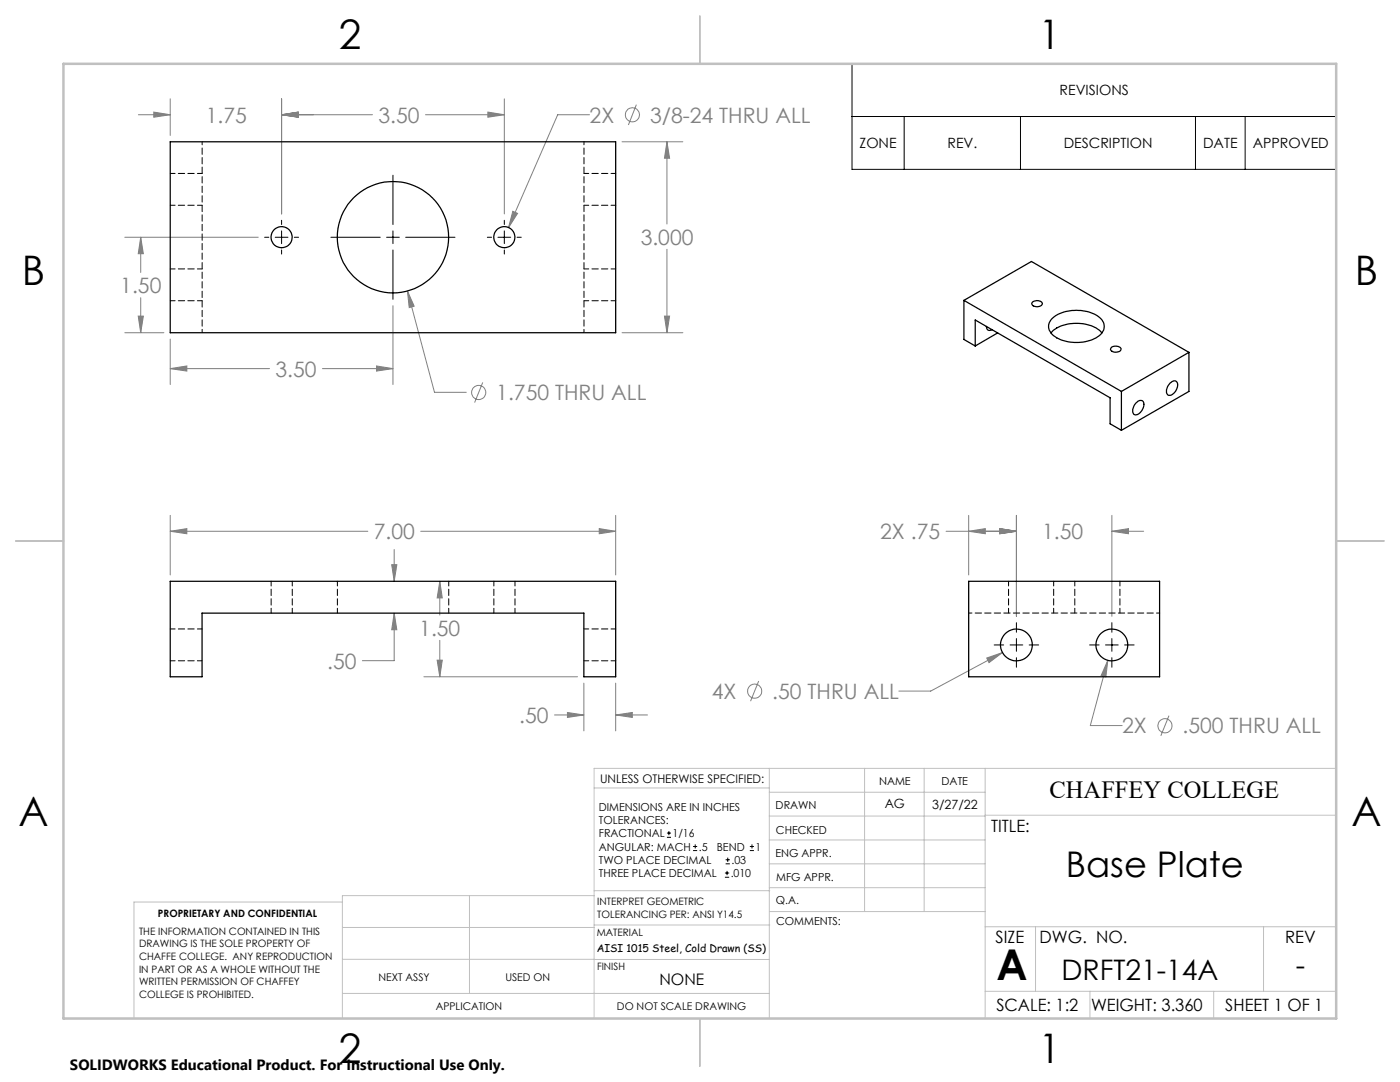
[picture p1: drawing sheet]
<svg xmlns="http://www.w3.org/2000/svg" width="279mm" height="216mm" viewBox="0 0 279 216" stroke-linecap="round" stroke-linejoin="round" font-family="sans-serif">
<g fill="none" stroke="#808080" stroke-width=".2">
<path d="M34 19.7v7.3M56.2 19.7v23M100.6 19.7v23M27.6 22.9h6.4M30.7 22.4l3.3 .5-3.3 .5zM56.2 22.9l3.3-.5v1zM56.2 22.9h18.1M84.9 22.9h15.7M97.4 22.4l3.2 .5-3.2 .5zM117.7 22.9h-6.4l-9.8 22.5M124.1 28.3h12.2M127 20.9l-1.6 4"/>
<path d="M133.1 28.3l.5 3.3h-1zM133.1 28.3v16.4M24.9 47.3h26.6M28.1 47.3v7.1M28.1 59.4v7M28.1 47.3l.5 3.3h-1zM81.3 58.1l1.4 3-1 .3zM81.3 58.1l5.4 20.2h6.4M102.3 42.2l1 .4-1.8 2.8zM133.1 49.7v16.7M24.9 66.4h7.8M27.6 63.1h1l-.5 3.3z"/>
<path d="M34 73.6l3.3-.6v1zM34 67.7v9M34 73.6h19.8M64.3 73.6h14.1M75.1 73l3.3 .6-3.3 .4zM78.4 61v15.7M96.3 76.3l-1.6 4M124.1 66.4h12.2M132.6 63.1h1l-.5 3.3zM34 106l3.3-.5v1zM34 102.8v11.9M34 106h39.4"/>
<path d="M78.2 112.7h1l-.5 3.3zM78.7 109.6v6.4M84 106h38.9M87.8 116l.5 3.3h-1.1zM87.8 116v6.7M119.6 105.5l3.3 .5-3.3 .5zM122.9 102.8v11.9M188.8 106h14M193.3 106l3.3-.5v1zM193.3 102.8v11.9M199.5 105.5l3.3 .5-3.3 .5zM202.8 102.8v20.2"/>
<path d="M221.9 106l3.3-.5v1zM221.9 106h6.3M221.9 102.8v20.2M78.7 122.3l.5 3.4h-1zM78.7 122.3v9.5h-6.4M84.6 135h30.7M87.2 131.7h1.1l-.5 3.3zM87.8 127.8v7.2M116.5 136.3v9.5M122.9 136.3v9.5M151.4 135.9l-1.6 4M196.9 131.3l3.2-1.1-2.7 2z"/>
<path d="M200.1 130.2l-14.4 7.7h-6.3M221.1 131.8l-.4 3.3-1-.3zM221.1 131.8l-3.5 13h6.3M110.7 142.7h5.8M113.2 142.2l3.3 .5-3.3 .5zM122.9 142.7l3.3-.5v1zM122.9 142.7h6.3M233.3 142.8l-1.6 4"/>
<circle cx="126.2" cy="22.9" r="1.41"/>
<circle cx="95.5" cy="78.3" r="1.41"/>
<circle cx="150.6" cy="137.9" r="1.41"/>
<circle cx="232.5" cy="144.8" r="1.4"/>
</g>
<g fill="none" stroke="#000" stroke-width=".2">
<path d="M170 12.7h96.7v21.1h-96.7zM78.4 35v9.8M170 23.2h96.7M180.4 23.2v10.6M203.7 23.2v10.6M238.6 23.2v10.6M248.5 23.2v10.6M52.8 47.3h.9M54.9 47.3h2.6M56.2 44v.8M56.2 46.1v2.5M56.2 49.9v.8"/>
<path d="M58.7 47.3h.9M66 47.3h9.9M77.2 47.3h2.5M78.4 46.1v2.5M78.4 49.9v9.8M81 47.3h9.8M97.3 47.3h.8M99.4 47.3h2.5M100.6 44v.8M100.6 46.1v2.5M100.6 49.9v.8M103.2 47.3h.8"/>
<path d="M198.4 128.7h1.9M201.6 128.7h2.5M202.8 124.2v2M202.8 127.4v2.6M202.8 131.2v1.9M205.4 128.7h1.9M217.5 128.7h1.9M220.6 128.7h2.6M221.9 124.2v2M221.9 127.4v2.6M221.9 131.2v1.9M224.4 128.7h1.9"/>
<path d="M133.1 167.1h.8M133.1 166.2h.8M133.5 165.8v.9M138.3 169.7h.8M138.3 168.9h.8M138.7 168.5v.8M144.7 175h.8M144.7 174.2h.8M144.8 172.4h.9M144.8 171.6h.9M145.1 173.8v.8M145.2 171.1v.9"/>
<path d="M149.6 169.7h.9M149.6 168.9h.9M150.1 168.5v.8"/>
</g>
<g fill="none" stroke="#c0c0c0" stroke-width=".2">
<path d="M118.6 157.2h34.9M153.5 153.3v49.9M153.5 158.1h43.1M172.5 153.3v28.6M184.4 153.3v28.6M196.6 153.3v49.9M266.7 153.3h-148.1v49.9M68.3 180h-41.6v23.2M93.7 178.7v19.5M118.6 178.7h-50.3v24.5M118.6 177.7h35M153.5 167.6h43.1"/>
<path d="M153.5 162.8h43.1M153.5 172.4h43.1M153.5 177.1h43.1M196.6 162.7h70.1M68.3 198.2h85.2M68.3 191.4l85.2 .1M68.3 185.1h50.3M118.6 184.6h35M153.6 181.9h43M196.6 197.8h70.1M196.6 184.9h70.1M206.7 184.9v12.9"/>
<path d="M217.5 197.8v5.4M242.2 197.8v5.4M252.2 184.9v12.9"/>
</g>
<path d="M139.7 3.2v9.5M3.1 107.9h9.6M266.7 107.9h9.5M139.7 203.2v9.6" fill="none" stroke="#c0c0c0" stroke-width=".25"/>
<path d="M12.7 12.7h254v190.5h-254z" fill="none" stroke="#c0c0c0" stroke-width=".5"/>
<path d="M78.2 112.7h1l-.5 3.3zM78.7 122.3l.5 3.4h-1zM119.6 105.5l3.3 .5-3.3 .5zM34 106l3.3-.5v1zM113.2 142.2l3.3 .5-3.3 .5zM122.9 142.7l3.3-.5v1zM87.2 131.7h1.1l-.5 3.3zM87.8 116l.5 3.3h-1.1zM75.1 73l3.3 .6-3.3 .4zM34 73.6l3.3-.6v1zM28.1 47.3l.5 3.3h-1zM27.6 63.1h1l-.5 3.3zM56.2 22.9l3.3-.5v1zM30.7 22.4l3.3 .5-3.3 .5zM56.2 22.9l3.3-.5v1zM97.4 22.4l3.2 .5-3.2 .5zM132.6 63.1h1l-.5 3.3zM133.1 28.3l.5 3.3h-1zM81.3 58.1l.4 3.3 1-.3zM102.3 42.2l-.8 3.2 1.8-2.8zM196.9 131.3l.5 .9 2.7-2zM199.5 105.5l3.3 .5-3.3 .5zM193.3 106l3.3-.5v1zM199.5 105.5l3.3 .5-3.3 .5zM221.9 106l3.3-.5v1zM221.1 131.8l-1.4 3 1 .3z" fill="#808080"/>
<g fill="none" stroke="#000" stroke-width=".25">
<path d="M34 28.3h88.9v38.1h-88.9zM192.4 59.9l31.4 18.2M192.4 59.9l13.4-7.7 31.5 18.1M192.4 59.9v7.8l2.2 1.3M194.6 69v-5.1l26.9 15.5v5.2l2.3 1.3M196.8 65.1a.7 .7 0 0 0 .4 .8 .7 .7 0 0 0 .8-.1M199.1 66.4l-4.5 2.6M206 60.3l.3-.2a1.23 1.23 0 0 1 1.7 .5 1.25 1.25 0 0 1-2.1 0zM209.7 66.4a7.4 7.4 0 0 1 6.8-1.7 5.9 5.9 0 0 1 3.4 1.7M209.9 63.7a8 8 0 0 1 9.1-.7 2.29 2.29 0 0 1 1.4 2.1 2.29 2.29 0 0 1-1.4 2.1 8.2 8.2 0 0 1-8.9-.4 2.09 2.09 0 0 1-.2-3.1zM221.8 69.3l.7-.2a.94 .94 0 0 1 1.2 .7 1.29 1.29 0 0 1-2.1-.1zM223.8 78.1v7.8"/>
<path d="M233.5 76.4a.81 .81 0 0 1 .8-.4 .81 .81 0 0 1 .7 .4 2.08 2.08 0 0 1-1.7 2.5 1.03 1.03 0 0 1-.4-1.5zM237.3 70.3v7.8l-13.5 7.8M237.3 70.3l-13.5 7.8M226.7 80.5a.92 .92 0 0 1 1.5-.3 2.03 2.03 0 0 1-1.7 2.6 1.27 1.27 0 0 1-.1-1.9zM34 116h88.9v19h-6.4v-12.7h-76.2v12.7h-6.3zM193.3 116h38.1v19h-38.1z"/>
<circle cx="56.2" cy="47.3" r="2.1"/>
<circle cx="78.4" cy="47.3" r="11.1"/>
<circle cx="100.7" cy="47.3" r="2.1"/>
<circle cx="202.9" cy="128.7" r="3.2"/>
<circle cx="221.9" cy="128.7" r="3.2"/>
</g>
<g fill="none" stroke="#000" stroke-width=".2" stroke-dasharray="1.3 .6" stroke-dashoffset=".3">
<path d="M40.3 34.6h-6.3M122.9 34.6h-6.4M34 41h6.3M40.3 53.7h-6.3M116.5 41h6.4M122.9 53.7h-6.4M34 60h6.3M116.5 60h6.4M54.1 116v6.3M67.3 116v6.3M98.6 116v6.3M201.3 116v6.3"/>
<path d="M210.3 116v6.3M34 131.9h6.3M40.3 125.5h-6.3M58.3 122.3v-6.3M89.6 122.3v-6.3M102.8 122.3v-6.3M116.5 131.9h6.4M122.9 125.5h-6.4M214.5 122.3v-6.3M223.5 122.3v-6.3"/>
</g>
<path d="M40.3 66.4v-38.1M116.5 66.4v-38.1M193.3 122.3h38.1" fill="none" stroke="#000" stroke-width=".2" stroke-dasharray="1.3 .6" stroke-dashoffset=".6"/>
<text font-size="8.5" x="198.9" y="195.5">A</text>
<g font-size="8.1">
<text x="67.6" y="9.7">2</text>
<text x="207.3" y="9.7">1</text>
<text x="4.4" y="57">B</text>
<text x="270.4" y="57">B</text>
<text x="3.7" y="164.9">A</text>
<text x="269.7" y="164.9">A</text>
<text x="67.6" y="212.2">2</text>
<text x="207.3" y="212.2">1</text>
</g>
<text font-size="7.1" x="212.7" y="175">Base Plate</text>
<g font-size="5.6">
<text x="211.8" y="195.6">DRFT21-14A</text>
<text x="258.6" y="194.6">-</text>
</g>
<text font-size="4.9" x="209.5" y="159.3">CHAFFEY COLLEGE</text>
<g font-size="4.2" fill="#808080">
<text x="41.1" y="24.5">1.75</text>
<text x="75.5" y="24.5">3.50</text>
<text x="117.7" y="24.4">2X</text>
<text x="129.7" y="24.4">3/8-24 THRU ALL</text>
<text x="127.9" y="48.8">3.000</text>
<text x="24" y="58.5">1.50</text>
<text x="55" y="75.1">3.50</text>
<text x="99.1" y="79.9">1.750 THRU ALL</text>
<text x="74.6" y="107.6">7.00</text>
<text x="175.7" y="107.6">2X .75</text>
<text x="208" y="107.6">1.50</text>
<text x="83.7" y="126.8">1.50</text>
<text x="65.3" y="133.4">.50</text>
<text x="142.1" y="139.4">4X</text>
<text x="154.1" y="139.4">.50 THRU ALL</text>
<text x="103.6" y="144.3">.50</text>
<text x="224" y="146.4">2X</text>
<text x="236" y="146.4">.500 THRU ALL</text>
</g>
<g font-size="3.4">
<text x="197.8" y="166">TITLE:</text>
<text x="198.7" y="188.1">SIZE</text>
<text x="207.5" y="188.1">DWG. NO.</text>
<text x="256.5" y="188.2">REV</text>
<text x="198.8" y="201.7">SCALE: 1:2</text>
<text x="217.7" y="201.8">WEIGHT: 3.360</text>
<text x="244.5" y="201.7">SHEET 1 OF 1</text>
</g>
<text font-size="3.2" x="131.6" y="196.6">NONE</text>
<text font-size="3" x="14" y="213.5">SOLIDWORKS Educational Product. For Instructional Use Only.</text>
<g font-size="2.8">
<text x="211.4" y="19">REVISIONS</text>
<text x="171.5" y="29.6">ZONE</text>
<text x="189.1" y="29.6">REV.</text>
<text x="212.3" y="29.6">DESCRIPTION</text>
<text x="240.1" y="29.6">DATE</text>
<text x="250" y="29.6">APPROVED</text>
</g>
<g font-size="2.5">
<text x="176.6" y="161.3">AG</text>
<text x="186" y="161.4">3/27/22</text>
</g>
<text font-size="2.4" x="119.8" y="156.2">UNLESS OTHERWISE SPECIFIED:</text>
<g font-size="2.2">
<text x="119.5" y="161.8">DIMENSIONS ARE IN INCHES</text>
<text x="154.8" y="161.4">DRAWN</text>
<text x="175.4" y="156.6">NAME</text>
<text x="187.9" y="156.7">DATE</text>
<text x="119.5" y="164.4">TOLERANCES:</text>
<text x="119.5" y="167.1">FRACTIONAL</text>
<text x="134.2" y="167.1">1/16</text>
<text x="154.9" y="166.3">CHECKED</text>
<text x="119.5" y="172.4">TWO PLACE DECIMAL</text>
<text x="119.5" y="169.7">ANGULAR: MACH</text>
<text x="139.5" y="169.7">.5</text>
<text x="143" y="169.7">BEND</text>
<text x="146" y="172.4">.03</text>
<text x="150.8" y="169.7">1</text>
<text x="154.8" y="171">ENG APPR.</text>
<text x="119.5" y="175">THREE PLACE DECIMAL</text>
<text x="145.8" y="175">.010</text>
<text x="154.9" y="175.7">MFG APPR.</text>
<text x="154.9" y="180.4">Q.A.</text>
<text x="154.9" y="184.6">COMMENTS:</text>
</g>
<g font-size="2.1">
<text x="119.1" y="189.9">AISI 1015 Steel, Cold Drawn (SS)</text>
<text x="75.5" y="195.7">NEXT ASSY</text>
<text x="100.9" y="195.7">USED ON</text>
<text x="86.9" y="201.5">APPLICATION</text>
<text x="123.1" y="201.6">DO NOT SCALE DRAWING</text>
</g>
<g font-size="2">
<text x="31.5" y="182.9">PROPRIETARY AND CONFIDENTIAL</text>
<text x="119.2" y="180.6">INTERPRET GEOMETRIC</text>
<text x="119.2" y="183.1">TOLERANCING PER: ANSI Y14.5</text>
<text x="27.8" y="186.5">THE INFORMATION CONTAINED IN THIS</text>
<text x="27.8" y="189">DRAWING IS THE SOLE PROPERTY OF</text>
<text x="27.8" y="191.6">CHAFFE COLLEGE. ANY REPRODUCTION</text>
<text x="119.1" y="186.7">MATERIAL</text>
<text x="27.8" y="194.1">IN PART OR AS A WHOLE WITHOUT THE</text>
<text x="27.8" y="196.6">WRITTEN PERMISSION OF CHAFFEY</text>
<text x="119.1" y="193.5">FINISH</text>
<text x="27.8" y="199.1">COLLEGE IS PROHIBITED.</text>
</g>
</svg>
